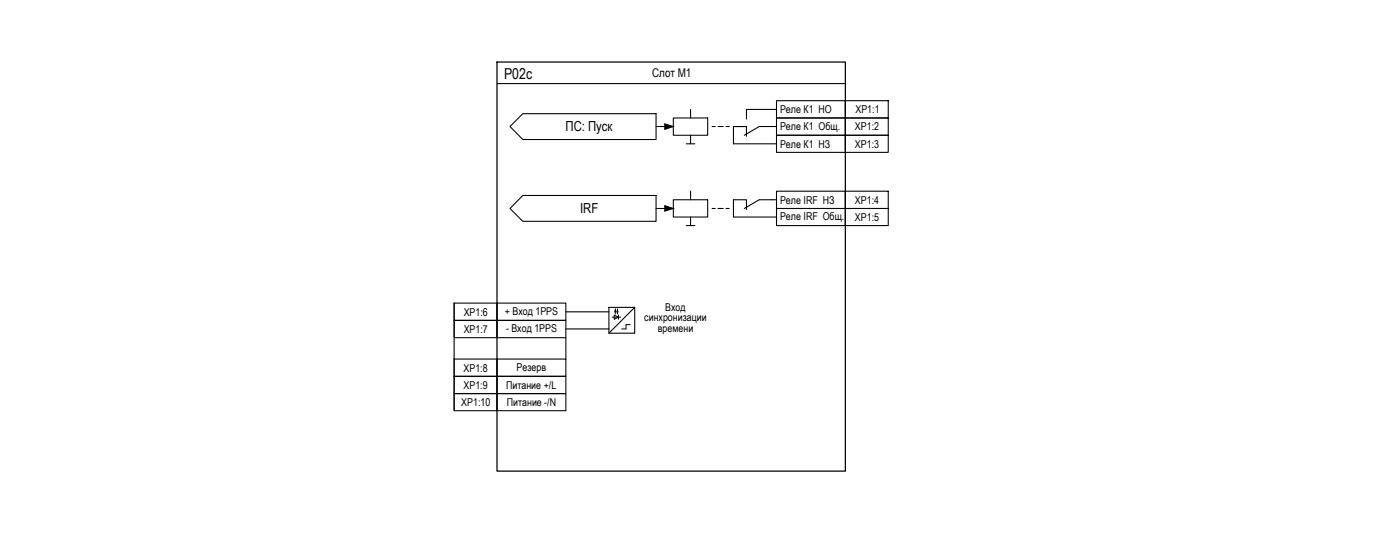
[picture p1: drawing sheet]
<svg xmlns="http://www.w3.org/2000/svg" width="333mm" height="129mm" viewBox="0 0 333 129" stroke-linecap="round" stroke-linejoin="round" font-family="sans-serif">
<!-- layer: 0 -->
<g fill="none" stroke="#000" stroke-width=".25">
<path d="M118.3 19.9h82.8M156.1 30.1h3.1M160.2 28h8.2v4.1h-8.2zM163.3 34.2h2M164.3 26v2M164.3 32.1v2.1M169.4 30.1h.8M170.8 30.1h1.3M172.7 30.1h.8M177.6 30.1h-3.1v4.1h10.3M183.7 30.1h1.1M184.8 23.9h16.3v4.1h-16.3z"/>
<path d="M184.8 28h16.3v4.1h-16.3zM184.8 32.1h16.3v4.1h-16.3zM184.8 26h-7.2v2.3M201.1 23.9h10.2v4.1h-10.2zM201.1 28h10.2v4.1h-10.2zM201.1 32.1h10.2v4.1h-10.2zM156.1 49.5h3.1M160.2 47.5h8.2v4.1h-8.2zM163.3 53.6h2M164.3 45.4v2.1M164.3 51.6v2M169.4 49.5h.8"/>
<path d="M170.8 49.5h1.3M172.7 49.5h.8M174.5 47.5v4.1h10.3M183.7 47.5h1.1M184.8 45.4h16.3v4.1h-16.3zM184.8 49.5h16.3v4.1h-16.3zM201.1 45.4h10.2v4.1h-10.2zM201.1 49.5h10.2v4.1h-10.2zM108.1 72h10.2v4.1h-10.2zM108.1 76.1h10.2v4.1h-10.2zM108.1 72v25.6M118.3 72h16.3v4.1h-16.3z"/>
<path d="M118.3 76.1h16.3v4.1h-16.3zM144.9 73h6.1v6.2h-6.1zM108.1 89.4h10.2v4.1h-10.2zM108.1 93.5h10.2v4.1h-10.2zM108.1 85.3h10.2v4.1h-10.2zM118.3 89.4h16.3v4.1h-16.3zM118.3 93.5h16.3v4.1h-16.3zM118.3 85.3h16.3v4.1h-16.3zM134.6 80.2v5.1"/>
</g>
<path d="M121.3 30.1l3.1-3.1h31.7v6.2h-31.7zM174.5 30.1h3.1v2.3M183.7 30.1h-3l-3.6 2M124.4 46.4h31.7v6.2h-31.7l-3.1-3.1zM174.5 47.5h3.1v2.3M183.7 47.5h-3l-3.6 2M134.6 78.2h10.3M134.6 74.1h10.3M151 73l-6.1 6.2" fill="none" stroke="#000" stroke-width=".25"/>
<path d="M145.6 75.4h2.1M150 77.1h-1.1v1.1h-1" fill="none" stroke="#000" stroke-width=".24"/>
<!-- layer: 0 -->
<path d="M146.2 74.9l1 .5-1 .5zM146.4 74.1v.5M146.9 74.1v.5M147.2 74.9v1" fill="none" stroke="#000" stroke-width=".24"/>
<path d="M158.2 29.4l2 .7-2 .6zM158.2 48.9l2 .6-2 .7zM146.4 73.6l.1 .5h-.2zM146.9 73.6l.1 .5h-.2z" fill="#000" stroke="#000" stroke-width=".24"/>
<path d="M118.3 14.7h82.8v97.2h-82.8z" fill="none" stroke="#000" stroke-width=".3"/>
<text font-size="3.6" x="120" y="18.8">Р02с</text>
<g font-size="3.3">
<text x="134.6" y="31.1">ПС: Пуск</text>
<text x="138" y="50.5">IRF</text>
</g>
<text font-size="2.9" x="155.2" y="18.3">Слот М1</text>
<g font-size="2.6">
<text x="185.6" y="26.9">Реле К1 НО</text>
<text x="203.6" y="26.9">XP1:1</text>
<text x="185.6" y="30.8">Реле К1 Общ.</text>
<text x="185.6" y="35.1">Реле К1 НЗ</text>
<text x="203.4" y="31">XP1:2</text>
<text x="203.4" y="35.1">XP1:3</text>
<text x="185.6" y="48.4">Реле IRF НЗ</text>
<text x="185.6" y="52.2">Реле IRF Общ.</text>
<text x="203.4" y="48.4">XP1:4</text>
<text x="203.4" y="52.5">XP1:5</text>
<text x="110.3" y="75">XP1:6</text>
<text x="120.1" y="74.8">+ Вход 1PPS</text>
<text x="153.3" y="76.4">синхронизации</text>
<text x="158.3" y="73.8">Вход</text>
<text x="110.3" y="79.1">XP1:7</text>
<text x="120.4" y="78.9">- Вход 1PPS</text>
<text x="156.5" y="78.9">времени</text>
<text x="110.3" y="88.3">XP1:8</text>
<text x="122.9" y="88.1">Резерв</text>
<text x="110.3" y="92.4">XP1:9</text>
<text x="120.4" y="92.4">Питание +/L</text>
<text x="109.7" y="96.5">XP1:10</text>
<text x="120.6" y="96.5">Питание -/N</text>
</g>
</svg>
